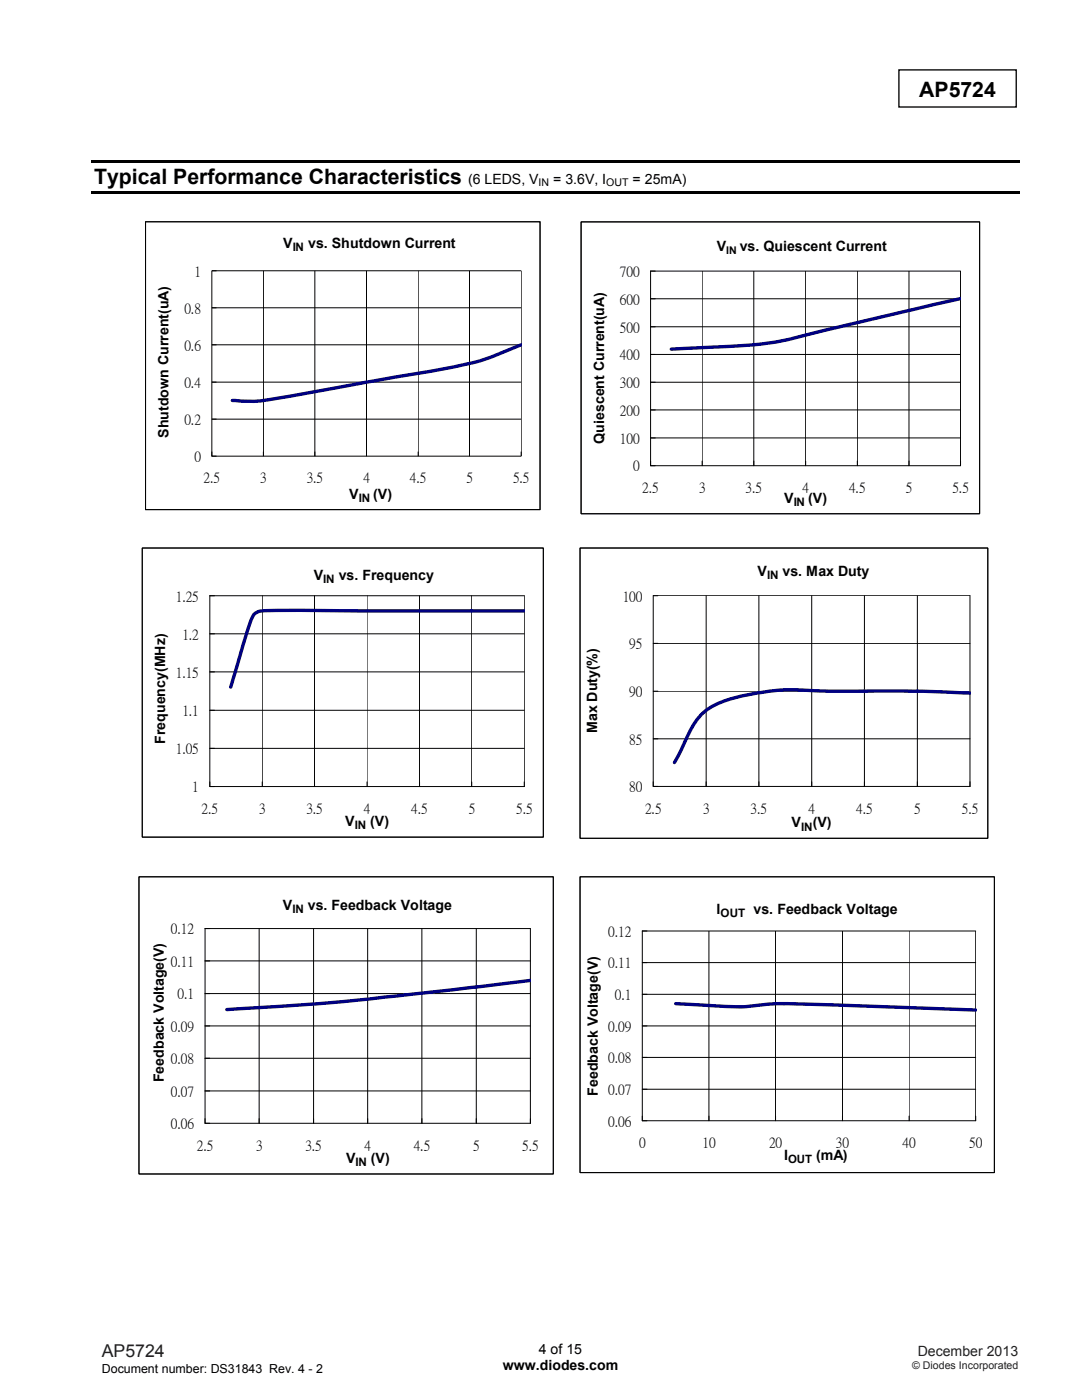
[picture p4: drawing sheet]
<svg xmlns="http://www.w3.org/2000/svg" width="216mm" height="279mm" viewBox="0 0 216 279" stroke-linecap="round" stroke-linejoin="round" font-family="sans-serif">
<path d="M179.4 13.9h23.4v7.5h-23.4z" fill="none" stroke="#000" stroke-width=".26"/>
<path d="M18.3 32h185.2v.5h-185.2zM18.3 38.1h185.2v.5h-185.2z" fill="#000"/>
<path d="M29 44.3h78.8v57.4h-78.8z" fill-rule="evenodd" fill="#fff" stroke="#000" stroke-width=".2"/>
<path d="M29 44.3h78.8v57.4h-78.8zM52.6 54v37M62.8 54v37M73.1 54v37M83.4 54v37M93.7 54v37M42.3 76.3h61.7M42.3 68.8h61.7M42.3 61.4h61.7M42.3 90.1v.9h61.7v-37h-61.7v37h.9M42.3 83.7h61.7" fill="none" stroke="#000" stroke-width=".2"/>
<path d="M104 68.8l-2.4 1a46.3 46.3 0 0 1-13.1 3.8l-30.8 5.5a38.6 38.6 0 0 1-8.6 1l-2.7-.2" fill="none" stroke="#000080" stroke-width=".68"/>
<path d="M116 44.3h79.5v58.2h-79.5z" fill-rule="evenodd" fill="#fff" stroke="#000" stroke-width=".2"/>
<g fill="none" stroke="#000" stroke-width=".2">
<path d="M116 44.3h79.5v58.2h-79.5zM129.8 59.6h61.9M140.1 54.1v38.8M150.4 54.1v38.8M160.8 54.1v38.8M171.1 54.1v38.8M181.4 54.1v38.8M129.8 76.3h61.9M129.8 70.7h61.9M129.8 65.2h61.9M129.8 92v.9h61.9v-38.8h-61.9v38.8h.9M129.8 87.4h61.9"/>
<path d="M129.8 81.8h61.9"/>
</g>
<path d="M191.7 59.6l-28.8 6.7a70.8 70.8 0 0 1-20.2 3l-8.8 .4" fill="none" stroke="#000080" stroke-width=".68"/>
<path d="M28.4 109.4h80v57.7h-80z" fill-rule="evenodd" fill="#fff" stroke="#000" stroke-width=".2"/>
<path d="M28.4 109.4h80v57.7h-80zM52.3 118.9v38.1M62.8 118.9v38.1M73.2 118.9v38.1M83.7 118.9v38.1M94.1 118.9v38.1M41.9 134.1h62.7M41.9 126.5h62.7M41.9 156v1h62.7v-38.1h-62.7v38.1h.9M41.9 149.4h62.7M41.9 141.8h62.7" fill="none" stroke="#000" stroke-width=".2"/>
<path d="M104.6 121.9l-45-.1a47.1 47.1 0 0 0-8.1 .3 2.3 2.3 0 0 0-1.5 1.9l-4 13.1" fill="none" stroke="#000080" stroke-width=".68"/>
<path d="M115.7 109.4h81.4v57.9h-81.4z" fill-rule="evenodd" fill="#fff" stroke="#000" stroke-width=".2"/>
<path d="M115.7 109.4h81.4v57.9h-81.4zM140.9 118.9v38.1M151.4 118.9v38.1M162 118.9v38.1M172.5 118.9v38.1M183 118.9v38.1M130.3 137.9h63.2M130.3 128.4h63.2M130.3 156v1h63.2v-38.1h-63.2v38.1h1M130.3 147.4h63.2" fill="none" stroke="#000" stroke-width=".2"/>
<path d="M193.5 138.3l-9.6-.4h-6.7a286 286 0 0 1-20.1-.2 45.4 45.4 0 0 0-13.7 2.7 11.5 11.5 0 0 0-6.4 6.8l-2.4 5" fill="none" stroke="#000080" stroke-width=".68"/>
<path d="M27.7 175h82.7v59.3h-82.7z" fill-rule="evenodd" fill="#fff" stroke="#000" stroke-width=".2"/>
<path d="M27.7 175h82.7v59.3h-82.7zM40.9 198.3h64.9M40.9 191.8h64.9M51.7 185.3v38.9M62.6 185.3v38.9M73.4 185.3v38.9M84.2 185.3v38.9M95 185.3v38.9M40.9 217.7h64.9M40.9 211.2h64.9M40.9 204.7h64.9M40.9 223.2v1h64.9v-38.9h-64.9v38.9h.9" fill="none" stroke="#000" stroke-width=".2"/>
<path d="M105.8 195.7l-36.1 4.1-8.7 .7-15.7 1" fill="none" stroke="#000080" stroke-width=".68"/>
<path d="M115.7 175h82.7v59h-82.7z" fill-rule="evenodd" fill="#fff" stroke="#000" stroke-width=".2"/>
<path d="M115.7 175h82.7v59h-82.7zM128.2 198.4h66.5M128.2 192.1h66.5M141.5 185.8v37.9M154.7 185.8v37.9M168.1 185.8v37.9M181.4 185.8v37.9M128.2 217.4h66.5M128.2 211h66.5M128.2 204.7h66.5M128.2 222.7v1h66.5v-37.9h-66.5v37.9h.9" fill="none" stroke="#000" stroke-width=".2"/>
<path d="M134.8 200.3l7.2 .4a39.9 39.9 0 0 0 11.1-.3 333.1 333.1 0 0 1 23.6 .5l18 .7" fill="none" stroke="#000080" stroke-width=".68"/>
<g font-size="4.2">
<text x="183.4" y="19.3">AP5724</text>
<text x="18.8" y="36.8">Typical Performance Characteristics</text>
</g>
<text font-size="3.5" fill="#231f20" x="20.3" y="270.9">AP5724</text>
<g font-size="2.8">
<text x="93.4" y="36.8">(6 LEDS, V</text>
<text x="110.4" y="36.8">= 3.6V, I</text>
<text x="126.2" y="36.8">= 25mA)</text>
<text x="56.5" y="49.5">V</text>
<text x="61.5" y="49.5">vs. Shutdown Current</text>
<text x="143" y="50">V</text>
<text x="147.6" y="50">vs. Quiescent Current</text>
<text x="38.8" y="55">1</text>
<text x="123.7" y="55.1">700</text>
<text x="36.8" y="62.4">0.8</text>
<text x="123.7" y="60.6">600</text>
<text x="36.8" y="69.8">0.6</text>
<text x="123.7" y="71.7">400</text>
<text x="123.7" y="66.2">500</text>
<text x="36.8" y="77.2">0.4</text>
<text x="123.7" y="77.2">300</text>
<text x="123.7" y="82.8">200</text>
<text x="33.6" y="87.4" transform="rotate(-90 33.6 87.4)">Shutdown Current(uA)</text>
<text x="36.8" y="84.6">0.2</text>
<text x="120.5" y="88.5" transform="rotate(-90 120.5 88.5)">Quiescent Current(uA)</text>
<text x="123.7" y="88.4">100</text>
<text x="38.8" y="92">0</text>
<text x="126.3" y="93.9">0</text>
<text x="40.6" y="96.3">2.5</text>
<text x="51.9" y="96.3">3</text>
<text x="61.2" y="96.3">3.5</text>
<text x="69.7" y="99.5">V</text>
<text x="72.5" y="96.3">4</text>
<text x="74.5" y="99.5">(V)</text>
<text x="81.8" y="96.3">4.5</text>
<text x="93.1" y="96.3">5</text>
<text x="102.4" y="96.3">5.5</text>
<text x="128.2" y="98.2">2.5</text>
<text x="139.5" y="98.2">3</text>
<text x="148.8" y="98.2">3.5</text>
<text x="156.5" y="100.3">V</text>
<text x="160.1" y="98.2">4</text>
<text x="161.3" y="100.3">(V)</text>
<text x="169.4" y="98.2">4.5</text>
<text x="180.7" y="98.2">5</text>
<text x="190" y="98.2">5.5</text>
<text x="35.1" y="119.8">1.25</text>
<text x="62.6" y="115.7">V</text>
<text x="67.6" y="115.7">vs. Frequency</text>
<text x="124.2" y="119.8">100</text>
<text x="151.2" y="114.9">V</text>
<text x="156.2" y="114.9">vs. Max Duty</text>
<text x="36.4" y="127.5">1.2</text>
<text x="125.6" y="129.3">95</text>
<text x="35.1" y="135.1">1.15</text>
<text x="36.4" y="142.7">1.1</text>
<text x="125.6" y="138.9">90</text>
<text x="33" y="148.4" transform="rotate(-90 33 148.4)">Frequency(MHz)</text>
<text x="119.2" y="146.3" transform="rotate(-90 119.2 146.3)">Max Duty(%)</text>
<text x="125.6" y="148.4">85</text>
<text x="35.1" y="150.3">1.05</text>
<text x="38.4" y="157.9">1</text>
<text x="125.6" y="157.9">80</text>
<text x="40.2" y="162.2">2.5</text>
<text x="51.7" y="162.2">3</text>
<text x="61.1" y="162.2">3.5</text>
<text x="68.9" y="164.9">V</text>
<text x="72.6" y="162.2">4</text>
<text x="73.9" y="164.9">(V)</text>
<text x="82.1" y="162.2">4.5</text>
<text x="93.5" y="162.2">5</text>
<text x="103" y="162.2">5.5</text>
<text x="128.7" y="162.2">2.5</text>
<text x="140.3" y="162.2">3</text>
<text x="149.8" y="162.2">3.5</text>
<text x="158" y="165.1">V</text>
<text x="161.4" y="162.2">4</text>
<text x="162.2" y="165.1">(V)</text>
<text x="170.9" y="162.2">4.5</text>
<text x="182.4" y="162.2">5</text>
<text x="191.9" y="162.2">5.5</text>
<text x="56.5" y="181.6">V</text>
<text x="61.4" y="181.6">vs. Feedback Voltage</text>
<text x="143" y="182.4">I</text>
<text x="150.4" y="182.4">vs. Feedback Voltage</text>
<text x="34.1" y="186.3">0.12</text>
<text x="121.4" y="186.8">0.12</text>
<text x="34.1" y="192.7">0.11</text>
<text x="121.4" y="193.1">0.11</text>
<text x="35.4" y="199.2">0.1</text>
<text x="122.7" y="199.4">0.1</text>
<text x="34.1" y="205.7">0.09</text>
<text x="121.4" y="205.7">0.09</text>
<text x="34.1" y="212.2">0.08</text>
<text x="121.4" y="212">0.08</text>
<text x="32.7" y="216" transform="rotate(-90 32.7 216)">Feedback Voltage(V)</text>
<text x="34.1" y="218.7">0.07</text>
<text x="119.3" y="218.7" transform="rotate(-90 119.3 218.7)">Feedback Voltage(V)</text>
<text x="121.4" y="218.3">0.07</text>
<text x="34.1" y="225.2">0.06</text>
<text x="121.4" y="224.6">0.06</text>
<text x="39.3" y="229.4">2.5</text>
<text x="51.1" y="229.4">3</text>
<text x="60.9" y="229.4">3.5</text>
<text x="69" y="232.1">V</text>
<text x="72.8" y="229.4">4</text>
<text x="74" y="232.1">(V)</text>
<text x="82.6" y="229.4">4.5</text>
<text x="94.4" y="229.4">5</text>
<text x="104.2" y="229.4">5.5</text>
<text x="127.5" y="228.9">0</text>
<text x="140.2" y="228.9">10</text>
<text x="153.5" y="228.9">20</text>
<text x="156.5" y="231.4">I</text>
<text x="162.8" y="231.4">(mA)</text>
<text x="166.8" y="228.9">30</text>
<text x="180.1" y="228.9">40</text>
<text x="193.4" y="228.9">50</text>
<text x="100.3" y="273.5">www.diodes.com</text>
<text x="107.5" y="270.2">4 of 15</text>
</g>
<text font-size="2.8" fill="#231f20" x="183.1" y="270.6">December 2013</text>
<text font-size="2.5" x="20.3" y="274">Document number: DS31843 Rev. 4 - 2</text>
<g font-size="2.3">
<text x="58.4" y="50.2">IN</text>
<text x="71.6" y="100.1">IN</text>
<text x="158.4" y="101">IN</text>
<text x="64.5" y="116.3">IN</text>
<text x="153.1" y="115.5">IN</text>
<text x="70.8" y="165.5">IN</text>
<text x="159.9" y="165.8">IN</text>
<text x="58.4" y="182.2">IN</text>
<text x="143.8" y="183">OUT</text>
<text x="70.9" y="232.7">IN</text>
<text x="157.2" y="232.1">OUT</text>
</g>
<g font-size="2.1">
<text x="107.5" y="37.2">IN</text>
<text x="121" y="37.2">OUT</text>
<text x="144.9" y="50.6">IN</text>
</g>
<text font-size="2.1" fill="#231f20" x="182" y="273.2">© Diodes Incorporated</text>
</svg>
